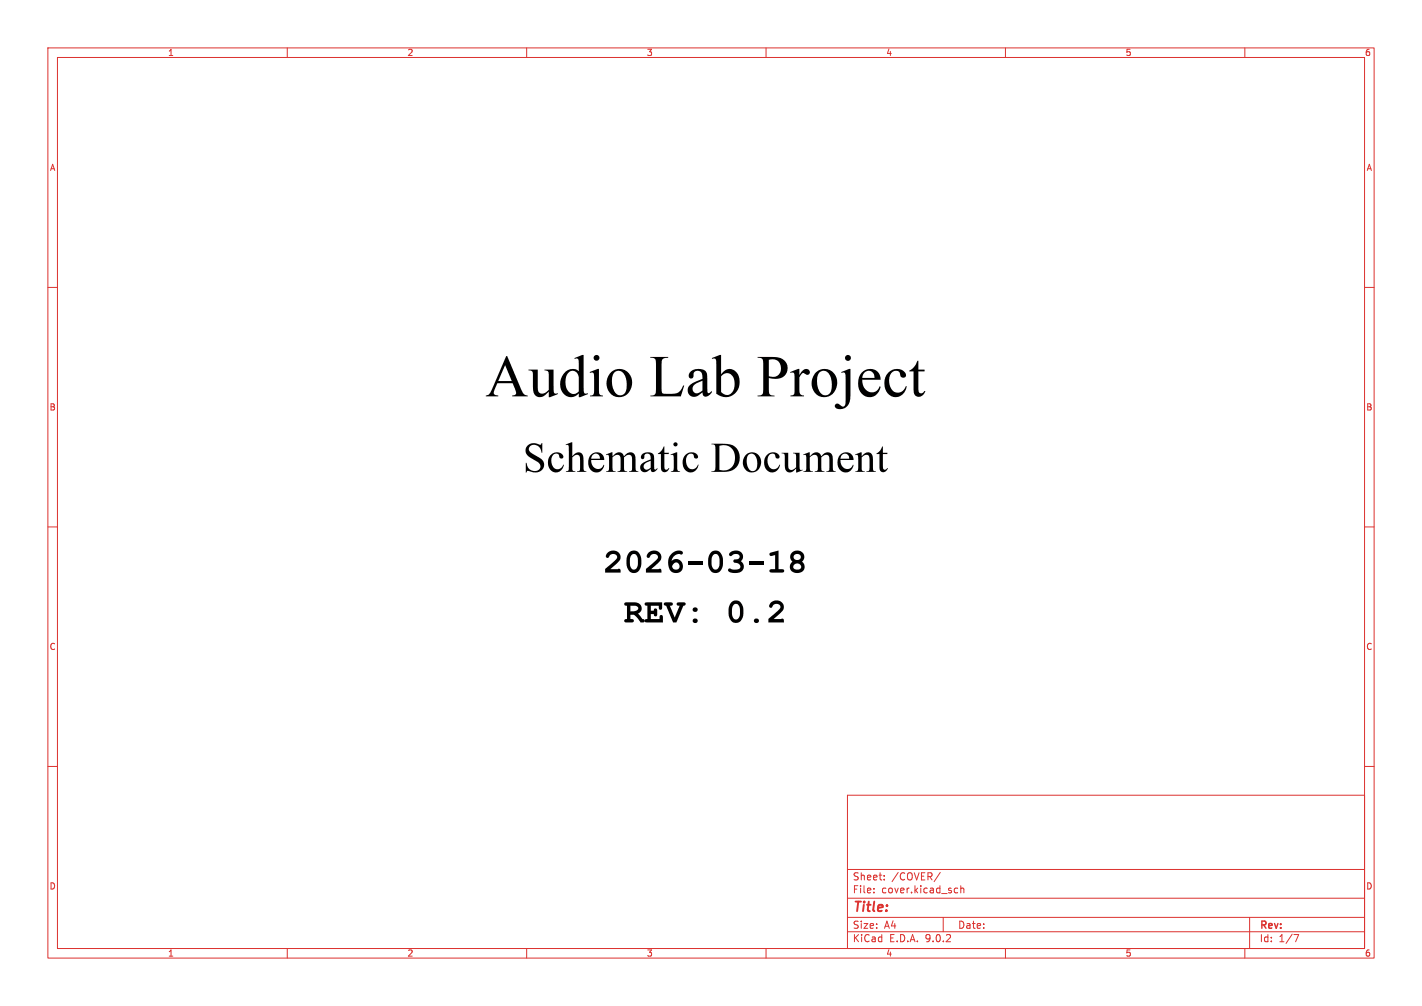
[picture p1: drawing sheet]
<svg xmlns="http://www.w3.org/2000/svg" width="297mm" height="210mm" viewBox="0 0 297 210" stroke-linecap="round" stroke-linejoin="round" font-family="sans-serif">
<g fill="none" stroke="#dc322f" stroke-width=".21">
<path d="M10 10h277v190h-277zM12 12h273v186h-273zM60 10v2M110 10v2M160 10v2M210 10v2M260 10v2M10 60h2M285 60h2M10 110h2M285 110h2M10 160h2"/>
<path d="M177 166h108v32h-108zM285 160h2M60 198v2M110 198v2M160 198v2M177 194.5h108M177 191.5h108M177 187.5h108M177 181.5h108M182.5 186.3v.1M182.5 185.5v.1M184.7 183.6v.1"/>
<path d="M184.7 182.8v.1M196.4 182.1l-1.3 2M197 191.5v3M199.6 185.4l.4 .1M200 186.3l-.4 .1M200.7 185.5l.2-.1 .3 .1 .1 .9M200.7 184.9v1.5M210 198v2M260 198v2M261 191.5v6.5M270.2 195.1h1l-.6 1.5"/>
</g>
<path d="M165.4 115.3a1.42 1.42 0 0 1 2.1-.1 1.42 1.42 0 0 1 0 2.1 1.36 1.36 0 0 1 .4 1.7 1.36 1.36 0 0 1-1.7 .6 1.28 1.28 0 0 1-1.2-1.2h.7a.91 .91 0 0 0 .8 .5 .91 .91 0 0 0 .9-.5 .85 .85 0 0 0-.9-.8 .85 .85 0 0 0-.8 .8l-.7-.1 .1-.6 .4-.4-.4-.5-.1-.5h.7a.72 .72 0 0 0 1.1 .6 .72 .72 0 0 0 .1-1.2 .77 .77 0 0 0-1.2 .6h-.7l.1-.5zM161 125.8a1.49 1.49 0 0 1 2.2-.1 1.49 1.49 0 0 1-.2 2.3l-1.4 1.2h1.9l.2 .2v.5h-3.2v-.7l2.3-2a.77 .77 0 0 0-.2-1.1 .77 .77 0 0 0-1.1 .2l-.1 .1a.41 .41 0 0 1-.2 .5 .41 .41 0 0 1-.5-.2z" fill="#000"/>
<text font-size="12.4" x="101.4" y="86">Audio LabProject</text>
<text font-size="8.8" x="109.2" y="100.8">SchematicDocument</text>
<g font-size="7.1">
<text x="126" y="121.5">2026-03-18</text>
<text x="130.3" y="131.9">REV: 0.2</text>
</g>
<text font-size="2.8" fill="#dc322f" x="178" y="190.9">Title:</text>
<g font-size="2.1" fill="#dc322f">
<text x="178" y="184">Sheet:</text>
<text x="186.2" y="184">/COVER/</text>
<text x="178" y="186.7">File:</text>
<text x="184.1" y="186.7">cover.kicad_sch</text>
<text x="178" y="196.9">KiCad</text>
<text x="178" y="194.1">Size:</text>
<text x="184.7" y="194.1">A4</text>
<text x="185.7" y="196.9">E.D.A.</text>
<text x="193.3" y="196.9">9.0.2</text>
<text x="200" y="194.1">Date:</text>
<text x="263" y="194.3">Rev:</text>
<text x="263" y="196.9">Id:</text>
<text x="267.1" y="196.9">1/7</text>
</g>
<g font-size="1.8" fill="#dc322f">
<text x="35" y="11.9">1</text>
<text x="85" y="11.9">2</text>
<text x="135" y="11.9">3</text>
<text x="185" y="11.9">4</text>
<text x="235" y="11.9">5</text>
<text x="285" y="11.9">6</text>
<text x="10.3" y="35.9">A</text>
<text x="285.3" y="35.9">A</text>
<text x="10.3" y="85.9">B</text>
<text x="285.3" y="85.9">B</text>
<text x="10.3" y="135.9">C</text>
<text x="285.3" y="135.9">C</text>
<text x="10.3" y="185.9">D</text>
<text x="285.3" y="185.9">D</text>
<text x="35" y="199.9">1</text>
<text x="85" y="199.9">2</text>
<text x="135" y="199.9">3</text>
<text x="185" y="199.9">4</text>
<text x="235" y="199.9">5</text>
<text x="285" y="199.9">6</text>
</g>
</svg>
